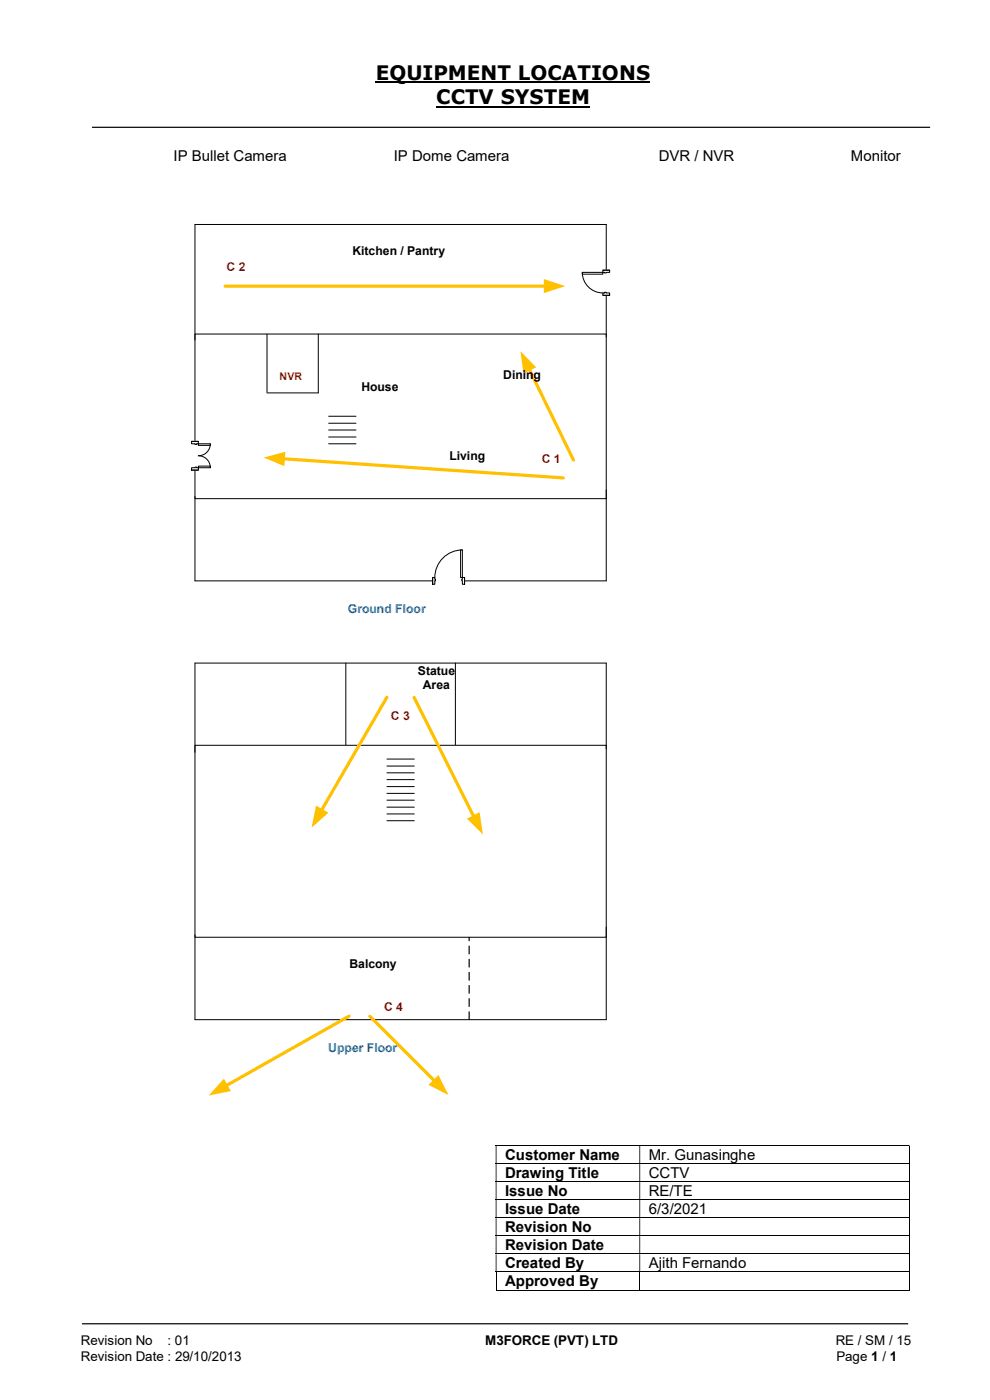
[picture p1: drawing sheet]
<svg xmlns="http://www.w3.org/2000/svg" width="210mm" height="297mm" viewBox="0 0 210 297" stroke-linecap="round" stroke-linejoin="round" font-family="sans-serif">
<path d="M79.7 17.5h58.2M92.5 22.6h32.6" fill="none" stroke="#000" stroke-width=".42"/>
<path d="M19.5 27h177.8M17.4 280.8h175.3" fill="none" stroke="#000" stroke-width=".25"/>
<g fill="none" stroke="#000" stroke-width=".21">
<path d="M73.4 140.7v17.4M96.6 140.7v17.4M105.2 243h87.6M105.2 246.9h87.6M105.2 250.7h87.6M105.2 254.5h87.6M105.2 258.4h87.6M192.9 243.1v3.7M192.9 247v3.6M192.9 250.8v3.6M192.9 254.6v3.7M192.9 258.4v3.7"/>
<path d="M105.2 262.2h87.6M105.2 266h87.6M105.2 269.8h87.6M105.2 273.7h30.4M105.2 269.9v3.9M135.7 269.9v3.9M135.8 273.7h57M192.9 262.3v3.6M192.9 266.1v3.6M192.9 269.9v3.9"/>
</g>
<g fill="#000">
<path d="M192.8 243h.2v.1h-.2zM105.2 243.1h.1v3.7h-.1zM135.6 243.1h.2v3.7h-.2z" fill-rule="evenodd"/>
<path d="M192.8 246.8h.2v.2h-.2zM105.2 247h.1v3.6h-.1zM135.6 247h.2v3.6h-.2z" fill-rule="evenodd"/>
<path d="M192.8 250.6h.2v.2h-.2zM105.2 250.8h.1v3.6h-.1zM135.6 250.8h.2v3.6h-.2z" fill-rule="evenodd"/>
<path d="M192.8 254.4h.2v.2h-.2zM105.2 254.6h.1v3.7h-.1zM135.6 254.6h.2v3.7h-.2z" fill-rule="evenodd"/>
<path d="M192.8 258.3h.2v.1h-.2zM105.2 258.4h.1v3.7h-.1zM135.6 258.4h.2v3.7h-.2z" fill-rule="evenodd"/>
<path d="M192.8 262.1h.2v.2h-.2zM105.2 262.3h.1v3.6h-.1zM135.6 262.3h.2v3.6h-.2z" fill-rule="evenodd"/>
<path d="M192.8 265.9h.2v.2h-.2zM105.2 266.1h.1v3.6h-.1zM135.6 266.1h.2v3.6h-.2z" fill-rule="evenodd"/>
</g>
<path d="M192.8 269.7h.2v.2h-.2zM192.8 273.6h.2v.2h-.2z" fill="#000"/>
<path d="M41.4 70.9h87.2v34.9h-87.2z" fill="#fff"/>
<path d="M41.4 70.9h87.2v34.9h-87.2z" fill="none" stroke="#000" stroke-width=".21"/>
<path d="M112.2 78.2l9.5 19.4" fill="none" stroke="#ffc000" stroke-width=".68"/>
<path d="M110.4 74.5l3.3 3.4-2.7 1.3z" fill="#ffc000"/>
<path d="M47.8 60.7h67.9" fill="none" stroke="#ffc000" stroke-width=".68"/>
<path d="M115.4 59.2l4.5 1.5-4.5 1.5z" fill="#ffc000"/>
<path d="M56.6 70.9v12.3M128.6 71.5v-23.9h-87.2v24.5M128.6 103.9v19.3h-87.2v-17.9" fill="none" stroke="#000" stroke-width=".21"/>
<path d="M41.4 158.1h87.2v40.7h-87.2z" fill="#fff"/>
<path d="M41.4 158.1h87.2v40.7h-87.2zM128.6 158.9v-18.2h-87.2v18.9M128.6 196.7v19.6h-87.2v-18" fill="none" stroke="#000" stroke-width=".21"/>
<path d="M99.4 214.6l.3 .1v1.6l-.2 .1-.1-.1zM99.4 211.8l.3 .1v1.6l-.2 .1-.1-.1zM99.4 209l.3 .1v1.6l-.2 .1-.1-.1zM99.4 206.2l.3 .1v1.6l-.2 .2-.1-.2zM99.4 203.4l.3 .1v1.6l-.2 .2-.1-.2zM99.4 200.6l.3 .1v1.7l-.2 .1-.1-.1zM99.4 198.8h.3v.8l-.2 .1-.1-.1z" fill="#000"/>
<path d="M82.1 147.9l-13.9 24.1" fill="none" stroke="#ffc000" stroke-width=".68"/>
<path d="M67.1 170.9l2.6 1.5-3.6 3.2z" fill="#ffc000"/>
<path d="M78.4 215.6l13.8 13.8" fill="none" stroke="#ffc000" stroke-width=".68"/>
<path d="M93 228l2.2 4.3-4.3-2.1z" fill="#ffc000"/>
<path d="M74.1 215.6l-26.2 14.8" fill="none" stroke="#ffc000" stroke-width=".68"/>
<path d="M47.5 228.9l1.5 2.6-4.7 .9z" fill="#ffc000"/>
<path d="M91.8 122.5h6.8v1.5h-6.8z" fill="#fff"/>
<path d="M91.8 122.5h6.8v1.5h-6.8z" fill="none" stroke="#fff" stroke-width=".21"/>
<path d="M98.1 122.5v1.5h.5v-1.5zM91.8 122.5h.4v1.5h-.4z" fill-rule="evenodd" fill="#fff"/>
<path d="M92.2 122.9v-.4h-.4v1.5h.4v-.8M98.1 122.9v-.4h.5v1.5h-.5v-.8" fill="none" stroke="#000" stroke-width=".21"/>
<path d="M98 122.9v.3h.1v-.3zM92.2 122.9h.2v.3h-.2z" fill-rule="evenodd" fill="#fff"/>
<path d="M98.1 116.7a5.9 5.9 0 0 0-5.9 5.8M91.8 122.5v1.5M92.2 122.9h.2v.3h-.2M98.1 122.9h-.1v.3h.1M98.6 122.5v1.5" fill="none" stroke="#000" stroke-width=".21"/>
<path d="M97.7 116.7h.4v5.8h-.4z" fill="#fff"/>
<path d="M67.5 70.9v12.5h-10.9M97.7 116.7h.4v5.8h-.4z" fill="none" stroke="#000" stroke-width=".21"/>
<path d="M127.8 57.3h1.6v5.4h-1.6z" fill="#fff"/>
<path d="M127.8 57.3h1.6v5.4h-1.6z" fill="none" stroke="#fff" stroke-width=".21"/>
<path d="M127.9 57.3v.5h1.4v-.5zM127.9 62.1h1.4v.6h-1.4z" fill-rule="evenodd" fill="#fff"/>
<path d="M128.2 57.8h-.3v-.5h1.4v.5h-.7M128.2 62.1h-.3v.6h1.4v-.6h-.7" fill="none" stroke="#000" stroke-width=".21"/>
<path d="M128.2 57.8v.1h.4v-.1zM128.2 62h.4v.1h-.4z" fill-rule="evenodd" fill="#fff"/>
<path d="M123.5 57.8a4.4 4.4 0 0 0 4.4 4.3M127.9 57.3h1.4M128.2 57.8v.1h.4v-.1M127.9 62.7h1.4M128.2 62.1v-.1h.4v.1" fill="none" stroke="#000" stroke-width=".21"/>
<path d="M123.5 57.8h4.4v.4h-4.4z" fill="#fff"/>
<path d="M123.5 57.8h4.4v.4h-4.4zM82.1 165.4h5.8M82.1 166.9h5.8M82.1 162.5h5.8M82.1 164h5.8M82.1 161h5.8M82.1 172.7h5.8M82.1 174.1h5.8M82.1 169.8h5.8M82.1 171.2h5.8M82.1 168.3h5.8" fill="none" stroke="#000" stroke-width=".21"/>
<path d="M87.8 148l12.7 25.3" fill="none" stroke="#ffc000" stroke-width=".68"/>
<path d="M99.1 173.7l2.6-1.4 .7 4.7z" fill="#ffc000"/>
<path d="M69.7 92.7h5.8M69.7 94.1h5.8M69.7 89.8h5.8M69.7 91.2h5.8M69.7 88.3h5.8" fill="none" stroke="#000" stroke-width=".21"/>
<path d="M40.6 93.6h1.5v6.1h-1.5z" fill="#fff"/>
<path d="M40.6 93.6h1.5v6.1h-1.5z" fill="none" stroke="#fff" stroke-width=".21"/>
<path d="M40.6 99.2v.5h1.5v-.5zM40.6 93.6h1.5v.5h-1.5z" fill-rule="evenodd" fill="#fff"/>
<path d="M41.4 99.2h-.8v.5h1.5v-.5h-.4M41.4 94.1h-.8v-.5h1.5v.5h-.4" fill="none" stroke="#000" stroke-width=".21"/>
<path d="M41.4 99.1v.1h.3v-.1zM41.4 94.1h.3v.2h-.3z" fill-rule="evenodd" fill="#fff"/>
<path d="M40.6 99.7h1.5M40.6 93.6h1.5M41.4 99.2v-.1h.3v.1M41.4 94.1v.2h.3v-.2M44.6 94.1a2.52 2.52 0 0 1-2.5 2.6 2.52 2.52 0 0 1 2.5 2.5" fill="none" stroke="#000" stroke-width=".21"/>
<path d="M42.1 94.1h2.5v.4h-2.5z" fill="#fff"/>
<path d="M42.1 94.1h2.5v.4h-2.5z" fill="none" stroke="#000" stroke-width=".21"/>
<path d="M42.1 98.9h2.5v.3h-2.5z" fill="#fff"/>
<path d="M42.1 98.9h2.5v.3h-2.5z" fill="none" stroke="#000" stroke-width=".21"/>
<path d="M60.1 97.3l59.4 4.1" fill="none" stroke="#ffc000" stroke-width=".68"/>
<path d="M55.9 97.1l4.6-1.3-.2 3.1z" fill="#ffc000"/>
<g font-size="4.2">
<text x="79.7" y="17">EQUIPMENT LOCATIONS</text>
<text x="92.5" y="22.1">CCTV SYSTEM</text>
</g>
<g font-size="3.2">
<text x="36.8" y="34.1">IP Bullet Camera</text>
<text x="83.5" y="34.1">IP Dome Camera</text>
<text x="139.8" y="34.1">DVR / NVR</text>
<text x="180.5" y="34.1">Monitor</text>
<text x="107.1" y="246.1">Customer Name</text>
<text x="107.1" y="249.9">Drawing Title</text>
<text x="137.6" y="246.1">Mr. Gunasinghe</text>
<text x="137.6" y="249.9">CCTV</text>
<text x="107.1" y="253.7">Issue No</text>
<text x="107.1" y="257.6">Issue Date</text>
<text x="137.6" y="253.7">RE/TE</text>
<text x="137.6" y="257.6">6/3/2021</text>
<text x="107.1" y="261.4">Revision No</text>
<text x="107.1" y="265.2">Revision Date</text>
<text x="107.1" y="269.1">Created By</text>
<text x="137.6" y="269.1">Ajith Fernando</text>
<text x="107.1" y="272.9">Approved By</text>
</g>
<g font-size="2.8">
<text x="17.1" y="285.4">Revision No</text>
<text x="35.5" y="285.4">: 01</text>
<text x="102.9" y="285.4">M3FORCE (PVT) LTD</text>
<text x="177.3" y="285.4">RE / SM / 15</text>
<text x="17.1" y="288.7">Revision Date : 29/10/2013</text>
<text x="177.4" y="288.7">Page 1 / 1</text>
</g>
<g font-size="2.6" fill="#c00000">
<text x="48" y="57.4">C 2</text>
<text x="114.9" y="98.1">C 1</text>
<text x="82.9" y="152.7">C 3</text>
<text x="81.5" y="214.5">C 4</text>
</g>
<g font-size="2.6">
<text x="74.8" y="54.2">Kitchen / Pantry</text>
<text x="76.7" y="82.9">House</text>
<text x="106.8" y="80.3">Dining</text>
<text x="95.3" y="97.5">Living</text>
<text x="88.6" y="143.1">Statue</text>
<text x="89.7" y="146.2">Area</text>
<text x="74.1" y="205.4">Balcony</text>
</g>
<g font-size="2.6" fill="#0070c0">
<text x="73.8" y="130.1">Ground Floor</text>
<text x="69.6" y="223.2">Upper Floor</text>
</g>
<text font-size="2.2" fill="#c00000" x="59.3" y="80.6">NVR</text>
</svg>
